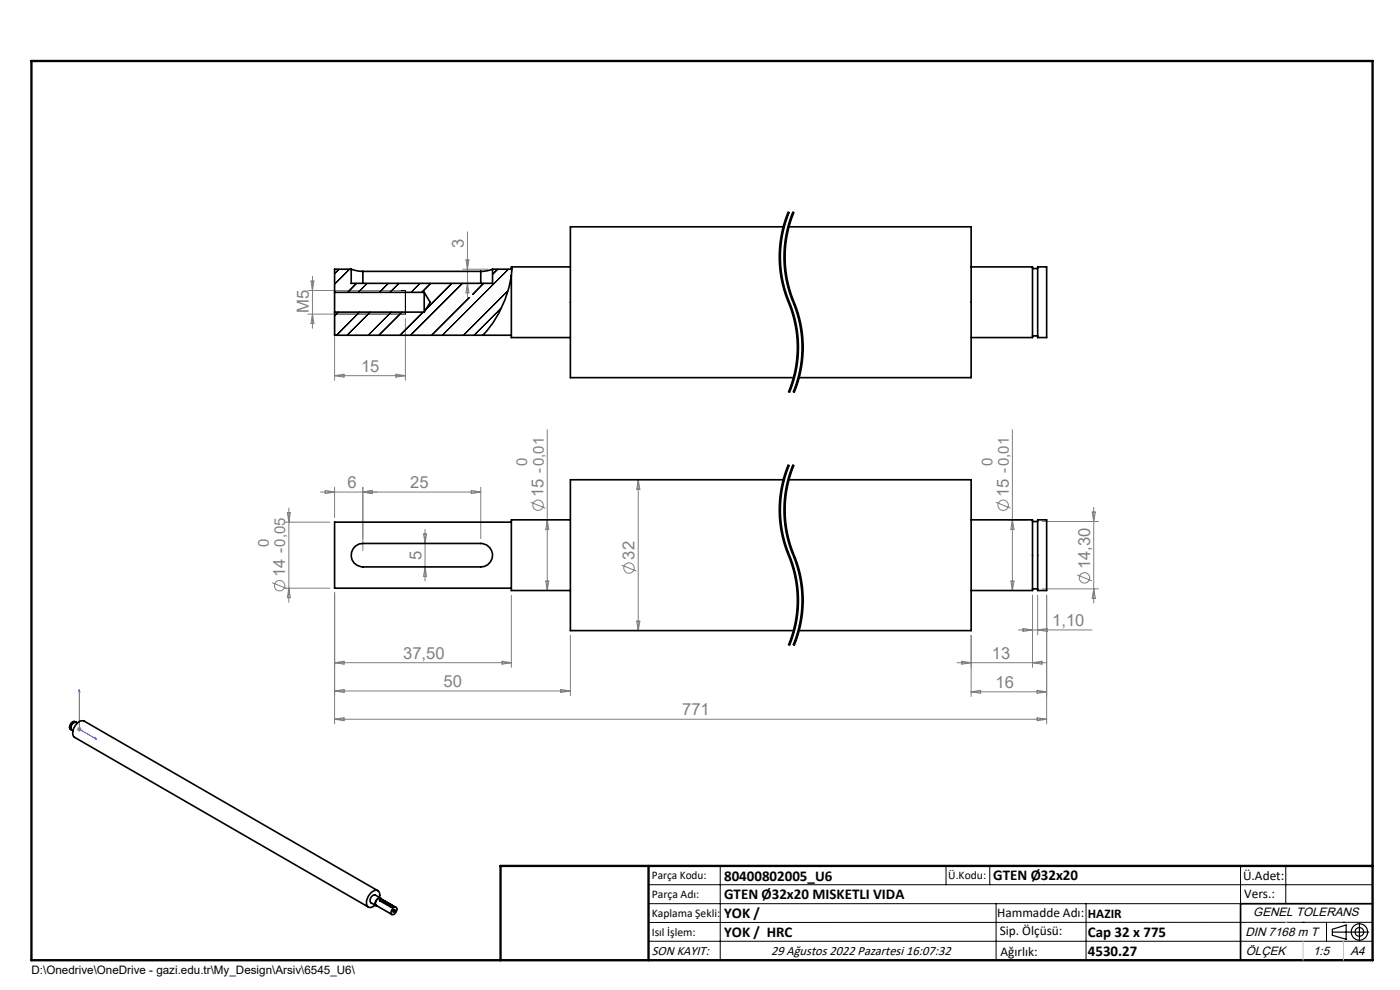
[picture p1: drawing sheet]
<svg xmlns="http://www.w3.org/2000/svg" width="297mm" height="210mm" viewBox="0 0 297 210" stroke-linecap="round" stroke-linejoin="round" font-family="sans-serif">
<g fill="none" stroke="#808080" stroke-width=".21">
<path d="M66 59.6h.6l-.3 2zM66.3 58.6v11M98.2 57.1h5.3M98.8 55.1h.7l-.3 2zM99.2 49.2v13.9M65.3 66.6h19.7M65.3 61.6h19.7M66.3 66.6l.3 2h-.6zM71 67.6v13.1M71 79.7h15M71 79.7l2-.3v.6zM84 79.4l2 .3-2 .3z"/>
<path d="M86 67.6v13.1M98.2 60.1h5.3M99.2 60.1l.3 2h-.7zM116.1 91.1v34.2M214.8 91.1v34.2M60.3 110.8h9.7M61 108.8h.6l-.3 2zM61.3 107.8v20M68 104.4h34M69 104l2 .4-2 .3zM71 103.4v6.4M77 103.4v13.4"/>
<path d="M77 104.4l2-.4v.7zM89.9 113.3h.6l-.3 2zM90.2 112.3v11M100 104l2 .4-2 .3zM102 103.4v10.9M112.6 106.5l3.1 1.3M116.1 110.3l.3 2h-.6zM131.9 119.9l3.1 1.2M135.4 101.8v32M135.4 101.8l.3 2h-.6zM211.2 106.5l3.2 1.3M213.8 110.3h4.2"/>
<path d="M214.8 110.3l.3 2h-.6zM221.1 110.6h11.9M231.7 108.6h.7l-.4 2zM232 107.6v20.3M57.7 123.6l3.2 1.3M60.3 124.8h9.7M61.3 124.8l.3 2h-.6zM71 125.8v27.8M90.2 120.3l.3 2h-.6zM108.5 126.3v15.3M115.8 123.3h.6l-.3 2zM121 134.8v12.8"/>
<path d="M135.1 131.8h.6l-.3 2zM206 134.8v12.9M213.8 125.3h4.2M214.5 123.3h.6l-.3 2zM216 133.6h15.7M217 133.3l2 .3-2 .3zM219 126.3v15.3M220.1 126.3v8.3M220.1 133.6l2-.3v.6zM221.1 124.9h11.9M222 126.3v27.3M228.5 121.9l3.1 1.3"/>
<path d="M232 124.9l.4 2h-.7zM16.3 154.7h1M16.5 154.3l.7 .7M16.8 154.2v1M17.2 154.3l-.7 .7M71 140.6l2-.3v.6zM71 146.6l2-.3v.6zM71 152.6l2-.3v.6zM71 140.6h37.5M71 146.6h50M71 152.6h151M106.5 140.3l2 .3-2 .3z"/>
<path d="M119 146.3l2 .3-2 .3zM203 140.6h19M204 140.3l2 .3-2 .3zM206 146.7h16M206 146.7l2-.3v.7zM219 140.6l2.1-.3v.6zM220 152.3l2 .3-2 .3zM220 146.4l2 .3-2 .4z"/>
<circle cx="114.1" cy="107.2" r="1.1"/>
<circle cx="212.8" cy="107.2" r="1.1"/>
<circle cx="59.3" cy="124.2" r="1.09"/>
<circle cx="133.4" cy="120.5" r="1.11"/>
<circle cx="230.1" cy="122.6" r="1.11"/>
</g>
<g fill="none" stroke="#000" stroke-width=".21">
<path d="M165.3 55.6l.6 4.4 .5 2.1 1.1 2.7M165.8 51.3l-.2 3.6 .3 3.6M165.9 58.5l.7 2.8 .8 2.4M166.3 55.6l.6 4.4 .5 2.1 1.1 2.7M166.8 51.3l-.2 3.6 .3 3.6M166.9 45.5a25.2 25.2 0 0 0-1.6 10.1M166.9 58.5l.9 3.5 1.7 4.8M167.2 44.9l-.3 .6M167.3 44.9a25.4 25.4 0 0 0 .6 20.6 24.9 24.9 0 0 1-.6 17.8M167.5 45l-.9 2.7-.8 3.6M167.9 45.5a25.1 25.1 0 0 0-1.6 10.1M168.2 44.9l-.3 .6"/>
<path d="M168.3 44.9a25.4 25.4 0 0 0 .6 20.6 24.9 24.9 0 0 1-.6 17.8M168.5 45l-.9 2.7-.8 3.6M71 61.6h15M71 66.6h15M167.4 63.7l.1 .3zM167.5 64.8l.8 2.8M167.5 64l1 2.8M168.3 67.6l.6 2.8 .2 2.9M168.5 64.8l.8 2.8M168.5 66.8l.6 2.9M168.6 78.4l-.7 2.8-.7 2M169.1 73.3l-.1 2.2-.4 2.9"/>
<path d="M169.1 69.7a25.2 25.2 0 0 1-1.1 12.3M169.3 67.6l.6 2.8 .2 2.9M169.5 66.8l.6 2.9M169.6 78.4l-.7 2.8-.7 2M170.1 73.3l-.1 2.2-.4 2.9M170.1 69.7a25.2 25.2 0 0 1-1.1 12.3M167 100l-.4 1.4M167.2 98.5l-1.3 4.2-.4 2.2-.2 2.9M167.3 98.6a25.4 25.4 0 0 0 .6 20.5 24.9 24.9 0 0 1-.6 17.8M167.5 98.6l-.5 1.4M167.8 82.7l-.3 .6M168 100l-.4 1.4"/>
<path d="M168 82l-.2 .7M168.2 98.5l-1.3 4.2-.4 2.2-.2 2.9M168.3 98.6a25.4 25.4 0 0 0 .6 20.5 24.9 24.9 0 0 1-.6 17.8M168.5 98.6l-.5 1.4M168.8 82.7l-.3 .6M169 82l-.2 .7M165.3 107.8l.3 4.4 .8 3.5M165.7 110l.4 2.8 .7 2.8M166.3 107.8l.3 4.4 .8 3.5M166.4 115.8l1.3 3.4 .8 2.8M166.6 101.4l-.9 4.2v4.4M166.7 110l.4 2.8 .7 2.8"/>
<path d="M166.8 115.6l.6 1.7M167.4 117.3l.1 .4zM167.4 115.8l1.3 3.4 .8 2.8M167.5 117.7l1.2 3.5M167.6 101.4l-.9 4.2v4.4M167.8 115.6l1.9 5.6M168.5 122l.6 4.3M168.5 132.7l-1.3 4.2M168.7 133.5l-1.2 3.5M168.7 121.2l.3 1.4M169 122.6a25.1 25.1 0 0 1-.3 10.9M169.1 126.3l-.1 2.8-.5 3.6"/>
<path d="M169.5 122l.6 4.3M169.5 132.7l-1.3 4.2M169.7 133.5l-1.2 3.5M169.7 121.2l.3 1.4M170 122.6a25.1 25.1 0 0 1-.3 10.9M170.1 126.3l-.1 2.8-.5 3.6M83.6 193v-.1a.29 .29 0 0 1 .1 .4 .29 .29 0 0 1-.3 .1zM137.6 187.7h153.6M137.6 191.7h153.6M137.6 199.7h153.6M152.8 183.7v20M200.7 183.7v4"/>
<path d="M210 183.7v4M211.3 191.7v12M230.4 191.7v12M263.2 183.7v20M272.8 183.7v8M276.4 195.6h.1M281.4 195.6v4.1M285 195.6h.1M291.2 195.6l-153.6 .1"/>
</g>
<g fill="none" stroke="#000" stroke-width=".25">
<path d="M86 61.6v5M282.6 197.7h7.8M282.6 197.1l3-.9v3l-3-.8zM288.4 195.8v3.8M106.2 203.7h185"/>
<circle cx="288.4" cy="197.7" r="1.74"/>
<circle cx="288.4" cy="197.7" r=".93"/>
</g>
<path d="M167.3 44.9a24.9 24.9 0 0 0 0 19.2M168.3 44.9a24.9 24.9 0 0 0 0 19.2M167.3 64.1a24.9 24.9 0 0 1 0 19.2M168.3 64.1a24.9 24.9 0 0 1 0 19.2M167.3 98.6a24.9 24.9 0 0 0 0 19.2M168.3 98.6a24.9 24.9 0 0 0 0 19.2M167.3 117.8a24.9 24.9 0 0 1 0 19.1M168.3 117.8a24.9 24.9 0 0 1 0 19.1" fill="none" stroke="#000" stroke-width=".21" stroke-dasharray="6.3 1.3 1.3 1.3" stroke-dashoffset="3.5" stroke-linecap="butt"/>
<path d="M16.8 146.3l.1 .4-.1-.1zM16.8 146.3v8.4l3.7 2.1M20.1 156.5l.4 .3-.4-.1z" fill="none" stroke="#00f" stroke-width=".21"/>
<path d="M291.2 191.7h-28v12" fill="none" stroke="#000" stroke-width=".35"/>
<path d="M6.7 12.9h284.5v190.8h-284.5zM137.6 183.7v20M291.2 183.7h-185v20" fill="none" stroke="#000" stroke-width=".5"/>
<path d="M276.4 199.7v4M285 199.7v4" fill="none" stroke="#c0c0c0" stroke-width=".21"/>
<path d="M272.8 195.6h.1" fill="none" stroke="#c0c0c0" stroke-width=".25"/>
<path d="M20.1 156.5l.4 .3-.4-.1zM16.8 146.3l.1 .4-.1-.1z" fill="#00f"/>
<g fill="none" stroke="#000" stroke-width=".21">
<path d="M71.9 57.1l-.9 .9M74.2 57.1l-3.2 3.2M105.6 57.1l-1.1 1.1M107.8 57.1l-14 14M71.8 66.2l-.8 .8M75.6 60.1l-1.8 1.9M76.3 66.2l-4.9 4.9M77.9 60.1l-1.9 1.9M78.5 66.2l-4.9 4.9M82.4 60.1l-1.9 1.9M83 66.2l-4.9 4.9M84.6 60.1l-1.9 1.9"/>
<path d="M85.3 66.2l-4.9 4.9M89.1 60.1l-1.9 1.9M89.7 66.2l-4.9 4.9M91.4 60.1l-1.9 1.9M95.8 60.1l-5.5 5.5M98.1 60.1l-11 11M99.6 63.1l-8 8M102.6 60.1l-2.3 2.4M106.4 65.3l-5.8 5.8M107.8 61.7l-9.5 9.4"/>
</g>
<g fill="none" stroke="#000" stroke-width=".35">
<path d="M74.5 57.1l1.7 .4 .8 .1M74.5 57.1h-3.5v4.9M74.5 57.1v3h30v-3M77 57.6h25M77 57.6v2.5M102 57.6v2.5M104.5 57.1l-1.3 .4-1.2 .1M108.5 58.4v13.2h12.5M108.5 58.4a23.4 23.4 0 0 1-6.1 12.7M108.7 56.6l-.2 1.8M121 56.6h-12.5v.5h-4M166.3 48.1h-45.3v32h47.4"/>
<path d="M167.3 48.1h38.7v32h-36.6M206 56.6h13v15h-13M219 57h1.1M220.1 56.6h1.9v15h-1.9zM71 62v4.2M71 66.2v4.9h37.5M71 66.2h19M71 62h19M90 62v4.2M90 62l1.3 2.1-1.3 2.1M219 71.3h1.1M75.5 115.8l.7-.4 .8-.1h25a2.49 2.49 0 0 1 2.5 2.5 2.49 2.49 0 0 1-2.5 2.5h-25a2.48 2.48 0 0 1-2.4-1.8 2.48 2.48 0 0 1 .9-2.7z"/>
<path d="M108.5 110.8h-37.5v14h37.5M121 110.3h-12.5v15h12.5M166.3 101.8h-45.3v32h47.4M167.3 101.8h38.7v32h-36.6M206 110.3h13v15h-13M219 110.6h1.1M220.1 110.3h1.9v15h-1.9zM219 124.9h1.1M15.6 153.2a1.15 1.15 0 0 0-.5 1.5M15.6 153.2a1.08 1.08 0 0 0-.4 1.6M15.6 153.2h.5M16 153.2h-.4"/>
<path d="M16.1 153.2a.99 .99 0 0 0-1.1 .2 .99 .99 0 0 0-.2 1l.3 .4M16.4 153.4a.89 .89 0 0 0-.9 0 .89 .89 0 0 0-.4 .8v.5l.4 .3M79.8 192.1a.98 .98 0 0 1 .9-1.5l3.3 1.9M79.8 192.1l3.3 1.9M80.2 188.9l-62.3-35.9a2.17 2.17 0 0 0-2.4 2 1.19 1.19 0 0 0 .3 1.4l62.3 36M80.5 190.4a.96 .96 0 0 0 0-1.1 .96 .96 0 0 0-1-.4 2.73 2.73 0 0 0-1.6 3.2 1 1 0 0 0 1.7-.1M80.6 191.1l2.3 1.3 .4-.1v-.2M80.6 191.1h.5M80.7 190.5l-1.1-.6a1.08 1.08 0 0 0-.9 1.6l1.1 .6M80.9 190.6a.9 .9 0 0 0-1 .1 .9 .9 0 0 0-.3 .9l.1 .4 .3 .1M81.1 190.8a.28 .28 0 0 0-.4 0 .28 .28 0 0 0-.1 .3M81.1 190.8l2.2 1.3"/>
<path d="M81.1 191.1l2.1 1.3M81.1 190.8v.3M83.3 192.1v.2M83.4 192.6a.46 .46 0 0 1 .7-.1 .46 .46 0 0 1 0 .7 .72 .72 0 0 1-.3 .7 .72 .72 0 0 1-.8-.1 1.18 1.18 0 0 1 .4-1.2zM83.4 193.1l.2-.1a.21 .21 0 0 1 .1 .3 .21 .21 0 0 1-.3 0z"/>
</g>
<g font-size="3.5" fill="#808080">
<text x="98.4" y="52.7" transform="rotate(-90 98.4 52.7)">3</text>
<text x="65.5" y="66.3" transform="rotate(-90 65.5 66.3)">M5</text>
<text x="76.6" y="78.9">15</text>
<text x="73.7" y="103.6">6</text>
<text x="87" y="103.6">25</text>
<text x="115.3" y="105.4" transform="rotate(-90 115.3 105.4)">15 -0,01</text>
<text x="214" y="105.4" transform="rotate(-90 214 105.4)">15 -0,01</text>
<text x="89.4" y="118.7" transform="rotate(-90 89.4 118.7)">5</text>
<text x="134.6" y="118.7" transform="rotate(-90 134.6 118.7)">32</text>
<text x="60.5" y="122.5" transform="rotate(-90 60.5 122.5)">14 -0,05</text>
<text x="231.3" y="120.8" transform="rotate(-90 231.3 120.8)">14,30</text>
<text x="223.2" y="132.8">1,10</text>
<text x="85.5" y="139.8">37,50</text>
<text x="210.4" y="139.8">13</text>
<text x="94.1" y="145.8">50</text>
<text x="211.2" y="145.9">16</text>
<text x="144.7" y="151.8">771</text>
</g>
<g font-size="3.2" fill="#808080">
<text x="111.9" y="98.9" transform="rotate(-90 111.9 98.9)">0</text>
<text x="210.5" y="98.9" transform="rotate(-90 210.5 98.9)">0</text>
<text x="57" y="115.9" transform="rotate(-90 57 115.9)">0</text>
</g>
<g font-size="3.2">
<text x="153.6" y="186.8">80400802005_U6</text>
<text x="153.6" y="190.8">GTEN Ø32x20 MISKETLI VIDA</text>
<text x="210.7" y="186.6">GTEN Ø32x20</text>
<text x="153.6" y="194.8">YOK /</text>
<text x="153.6" y="198.8">YOK / HRC</text>
<text x="230.8" y="198.7">Cap 32 x 775</text>
<text x="230.8" y="202.8">4530.27</text>
</g>
<g font-size="2.8">
<text x="263.7" y="186.7">Ü.Adet:</text>
<text x="263.9" y="190.5">Vers.:</text>
<text x="211.5" y="194.5">Hammadde Adı:</text>
<text x="230.8" y="194.7">HAZIR</text>
<text x="138.3" y="202.6">SON KAYIT:</text>
<text x="163.6" y="202.6">29 Ağustos 2022 Pazartesi 16:07:32</text>
<text x="212.1" y="198.4">Sip. Ölçüsü:</text>
<text x="212.2" y="202.7">Ağırlık:</text>
</g>
<g font-size="2.6">
<text x="265.9" y="194.4">GENEL TOLERANS</text>
<text x="264.2" y="198.5">DIN 7168 m T</text>
<text x="264.3" y="202.6">ÖLÇEK</text>
<text x="278.5" y="202.6">1:5</text>
<text x="286.5" y="202.6">A4</text>
</g>
<g font-size="2.5">
<text x="138.3" y="186.4">Parça Kodu:</text>
<text x="138.3" y="190.5">Parça Adı:</text>
<text x="201.2" y="186.5">Ü.Kodu:</text>
<text x="138.3" y="194.5">Kaplama Şekli:</text>
<text x="138.3" y="198.6">Isıl İşlem:</text>
<text x="6.7" y="206.7">D:\Onedrive\OneDrive - gazi.edu.tr\My_Design\Arsiv\6545_U6\</text>
</g>
</svg>
